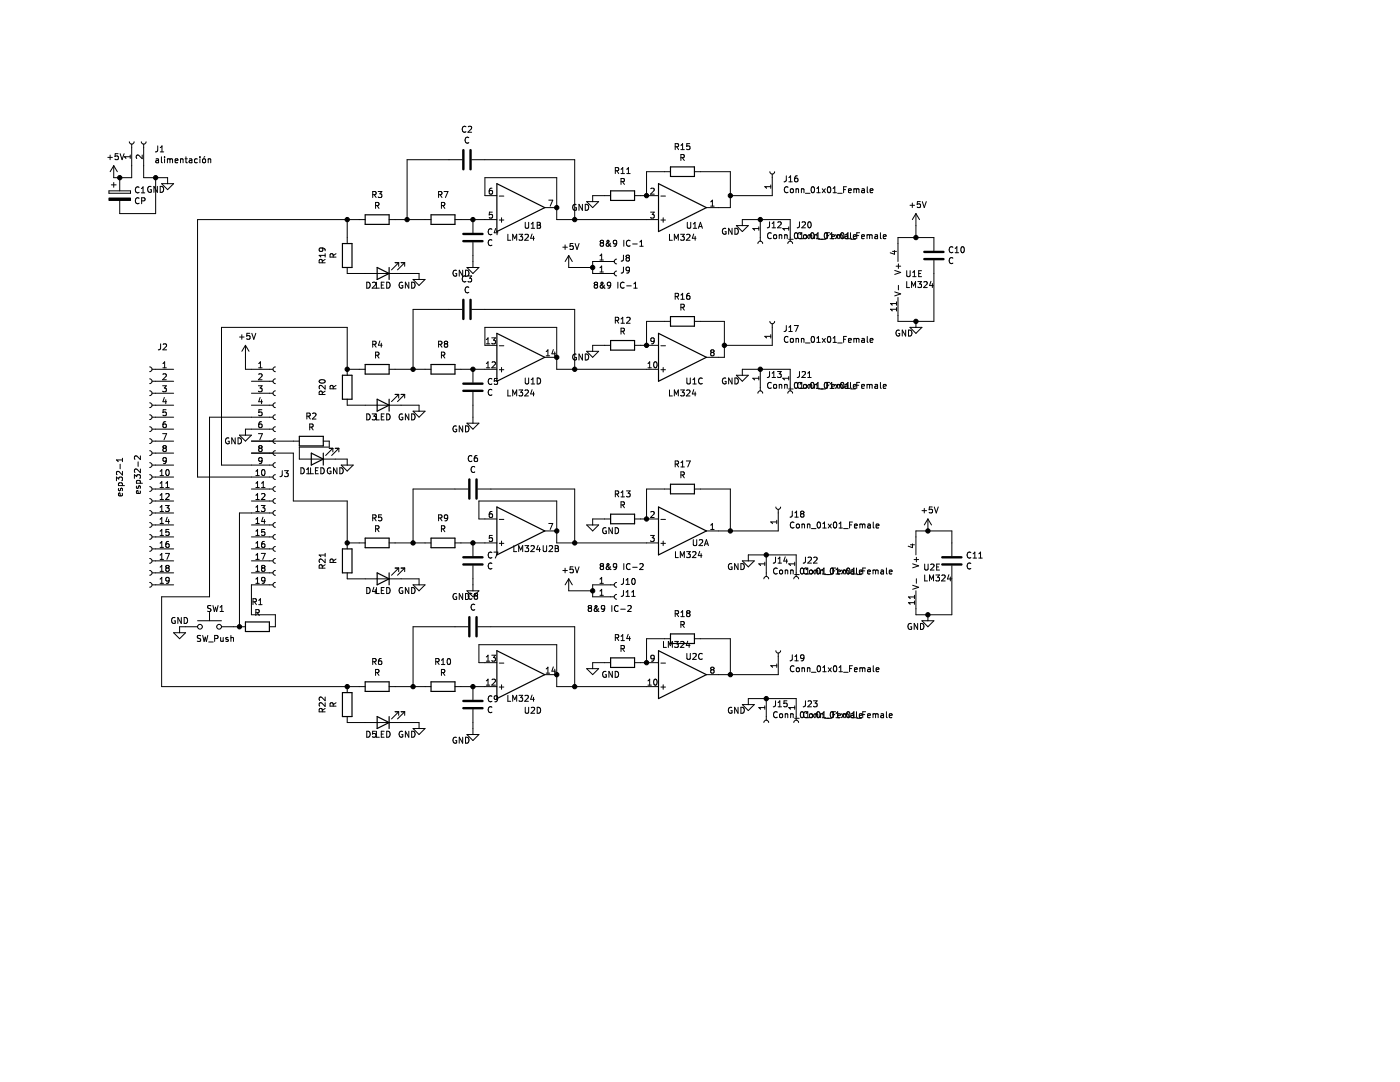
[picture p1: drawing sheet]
EESchema Schematic File Version 4
EELAYER 30 0
EELAYER END
$Descr A4 11693 8268
encoding utf-8
Sheet 1 1
Title ""
Date ""
Rev ""
Comp ""
Comment1 ""
Comment2 ""
Comment3 ""
Comment4 ""
$EndDescr
$Comp
L Amplifier_Operational:LM324 U1
U 1 1
P 5700 1350
F 0 "U1" H 5800 1500 50  0000 C CNN
F 1 "LM324" H 5700 1600 50  0000 C CNN
F 2 "Package_DIP:DIP-14_W7.62mm_LongPads" H 5650 1450 50  0001 C CNN
F 3 "http://www.ti.com/lit/ds/symlink/lm2902-n.pdf" H 5750 1550 50  0001 C CNN
	1    5700 1350
	1    0    0    1   
$EndComp
$Comp
L Amplifier_Operational:LM324 U1
U 2 1
P 4350 1350
F 0 "U1" H 4450 1500 50  0000 C CNN
F 1 "LM324" H 4350 1600 50  0000 C CNN
F 2 "Package_DIP:DIP-14_W7.62mm_LongPads" H 4300 1450 50  0001 C CNN
F 3 "http://www.ti.com/lit/ds/symlink/lm2902-n.pdf" H 4400 1550 50  0001 C CNN
	2    4350 1350
	1    0    0    1   
$EndComp
$Comp
L Amplifier_Operational:LM324 U1
U 3 1
P 5700 2600
F 0 "U1" H 5800 2800 50  0000 C CNN
F 1 "LM324" H 5700 2900 50  0000 C CNN
F 2 "Package_DIP:DIP-14_W7.62mm_LongPads" H 5650 2700 50  0001 C CNN
F 3 "http://www.ti.com/lit/ds/symlink/lm2902-n.pdf" H 5750 2800 50  0001 C CNN
	3    5700 2600
	1    0    0    1   
$EndComp
$Comp
L Amplifier_Operational:LM324 U1
U 4 1
P 4350 2600
F 0 "U1" H 4450 2800 50  0000 C CNN
F 1 "LM324" H 4350 2900 50  0000 C CNN
F 2 "Package_DIP:DIP-14_W7.62mm_LongPads" H 4300 2700 50  0001 C CNN
F 3 "http://www.ti.com/lit/ds/symlink/lm2902-n.pdf" H 4400 2800 50  0001 C CNN
	4    4350 2600
	1    0    0    1   
$EndComp
$Comp
L Amplifier_Operational:LM324 U1
U 5 1
P 7600 1950
F 0 "U1" H 7558 1996 50  0000 L CNN
F 1 "LM324" H 7558 1905 50  0000 L CNN
F 2 "Package_DIP:DIP-14_W7.62mm_LongPads" H 7550 2050 50  0001 C CNN
F 3 "http://www.ti.com/lit/ds/symlink/lm2902-n.pdf" H 7650 2150 50  0001 C CNN
	5    7600 1950
	1    0    0    -1  
$EndComp
$Comp
L Device:R R3
U 1 1
P 3150 1450
F 0 "R3" V 3357 1450 50  0000 C CNN
F 1 "R" V 3266 1450 50  0000 C CNN
F 2 "Resistor_THT:R_Axial_DIN0207_L6.3mm_D2.5mm_P10.16mm_Horizontal" V 3080 1450 50  0001 C CNN
F 3 "~" H 3150 1450 50  0001 C CNN
	1    3150 1450
	0    -1   -1   0   
$EndComp
$Comp
L Device:R R7
U 1 1
P 3700 1450
F 0 "R7" V 3907 1450 50  0000 C CNN
F 1 "R" V 3816 1450 50  0000 C CNN
F 2 "Resistor_THT:R_Axial_DIN0207_L6.3mm_D2.5mm_P10.16mm_Horizontal" V 3630 1450 50  0001 C CNN
F 3 "~" H 3700 1450 50  0001 C CNN
	1    3700 1450
	0    -1   -1   0   
$EndComp
$Comp
L Device:R R11
U 1 1
P 5200 1250
F 0 "R11" V 5407 1250 50  0000 C CNN
F 1 "R" V 5316 1250 50  0000 C CNN
F 2 "Resistor_THT:R_Axial_DIN0207_L6.3mm_D2.5mm_P10.16mm_Horizontal" V 5130 1250 50  0001 C CNN
F 3 "~" H 5200 1250 50  0001 C CNN
	1    5200 1250
	0    -1   -1   0   
$EndComp
$Comp
L Device:R R15
U 1 1
P 5700 1050
F 0 "R15" V 5907 1050 50  0000 C CNN
F 1 "R" V 5816 1050 50  0000 C CNN
F 2 "Resistor_THT:R_Axial_DIN0207_L6.3mm_D2.5mm_P10.16mm_Horizontal" V 5630 1050 50  0001 C CNN
F 3 "~" H 5700 1050 50  0001 C CNN
	1    5700 1050
	0    -1   -1   0   
$EndComp
Wire Wire Line
	5350 1250 5400 1250
Wire Wire Line
	5550 1050 5400 1050
Wire Wire Line
	5400 1050 5400 1250
Connection ~ 5400 1250
Wire Wire Line
	5850 1050 6100 1050
Wire Wire Line
	6100 1050 6100 1250
Wire Wire Line
	6100 1350 6000 1350
Wire Wire Line
	4650 1350 4650 1450
Wire Wire Line
	4650 1450 4800 1450
Wire Wire Line
	4650 1350 4650 1100
Wire Wire Line
	4650 1100 4050 1100
Wire Wire Line
	4050 1100 4050 1250
Connection ~ 4650 1350
Wire Wire Line
	3850 1450 3950 1450
Wire Wire Line
	3550 1450 3400 1450
$Comp
L power:GND #PWR017
U 1 1
P 4950 1250
F 0 "#PWR017" H 4950 1000 50  0001 C CNN
F 1 "GND" H 4850 1150 50  0000 C CNN
F 2 "" H 4950 1250 50  0001 C CNN
F 3 "" H 4950 1250 50  0001 C CNN
	1    4950 1250
	1    0    0    -1  
$EndComp
Wire Wire Line
	4950 1250 5050 1250
$Comp
L Device:C C2
U 1 1
P 3900 950
F 0 "C2" V 4152 950 50  0000 C CNN
F 1 "C" V 4061 950 50  0000 C CNN
F 2 "Capacitor_THT:C_Disc_D3.0mm_W1.6mm_P2.50mm" H 3938 800 50  0001 C CNN
F 3 "~" H 3900 950 50  0001 C CNN
	1    3900 950 
	0    -1   -1   0   
$EndComp
Wire Wire Line
	3750 950  3400 950 
Wire Wire Line
	3400 950  3400 1450
Connection ~ 3400 1450
Wire Wire Line
	3400 1450 3300 1450
Wire Wire Line
	4050 950  4800 950 
Wire Wire Line
	4800 950  4800 1450
Connection ~ 4800 1450
Wire Wire Line
	4800 1450 5400 1450
$Comp
L Device:C C4
U 1 1
P 3950 1600
F 0 "C4" H 3835 1554 50  0000 R CNN
F 1 "C" H 3835 1645 50  0000 R CNN
F 2 "Capacitor_THT:C_Disc_D3.0mm_W1.6mm_P2.50mm" H 3988 1450 50  0001 C CNN
F 3 "~" H 3950 1600 50  0001 C CNN
	1    3950 1600
	-1   0    0    1   
$EndComp
Connection ~ 3950 1450
Wire Wire Line
	3950 1450 4050 1450
$Comp
L power:GND #PWR011
U 1 1
P 3950 1800
F 0 "#PWR011" H 3950 1550 50  0001 C CNN
F 1 "GND" H 3850 1700 50  0000 C CNN
F 2 "" H 3950 1800 50  0001 C CNN
F 3 "" H 3950 1800 50  0001 C CNN
	1    3950 1800
	1    0    0    -1  
$EndComp
Wire Wire Line
	3950 1800 3950 1750
$Comp
L power:GND #PWR012
U 1 1
P 3950 3100
F 0 "#PWR012" H 3950 2850 50  0001 C CNN
F 1 "GND" H 3850 3000 50  0000 C CNN
F 2 "" H 3950 3100 50  0001 C CNN
F 3 "" H 3950 3100 50  0001 C CNN
	1    3950 3100
	1    0    0    -1  
$EndComp
$Comp
L Device:C C5
U 1 1
P 3950 2850
F 0 "C5" H 3835 2804 50  0000 R CNN
F 1 "C" H 3835 2895 50  0000 R CNN
F 2 "Capacitor_THT:C_Disc_D3.0mm_W1.6mm_P2.50mm" H 3988 2700 50  0001 C CNN
F 3 "~" H 3950 2850 50  0001 C CNN
	1    3950 2850
	-1   0    0    1   
$EndComp
$Comp
L Device:R R8
U 1 1
P 3700 2700
F 0 "R8" V 3907 2700 50  0000 C CNN
F 1 "R" V 3816 2700 50  0000 C CNN
F 2 "Resistor_THT:R_Axial_DIN0207_L6.3mm_D2.5mm_P10.16mm_Horizontal" V 3630 2700 50  0001 C CNN
F 3 "~" H 3700 2700 50  0001 C CNN
	1    3700 2700
	0    -1   -1   0   
$EndComp
$Comp
L Device:R R4
U 1 1
P 3150 2700
F 0 "R4" V 3357 2700 50  0000 C CNN
F 1 "R" V 3266 2700 50  0000 C CNN
F 2 "Resistor_THT:R_Axial_DIN0207_L6.3mm_D2.5mm_P10.16mm_Horizontal" V 3080 2700 50  0001 C CNN
F 3 "~" H 3150 2700 50  0001 C CNN
	1    3150 2700
	0    -1   -1   0   
$EndComp
Wire Wire Line
	4050 2700 3950 2700
Connection ~ 3950 2700
Wire Wire Line
	3950 2700 3850 2700
Wire Wire Line
	3950 3000 3950 3100
Wire Wire Line
	3300 2700 3450 2700
Wire Wire Line
	4650 2600 4650 2700
Wire Wire Line
	4650 2700 4800 2700
Wire Wire Line
	4650 2600 4650 2350
Wire Wire Line
	4650 2350 4050 2350
Wire Wire Line
	4050 2350 4050 2500
Connection ~ 4650 2600
$Comp
L Device:C C3
U 1 1
P 3900 2200
F 0 "C3" V 4152 2200 50  0000 C CNN
F 1 "C" V 4061 2200 50  0000 C CNN
F 2 "Capacitor_THT:C_Disc_D3.0mm_W1.6mm_P2.50mm" H 3938 2050 50  0001 C CNN
F 3 "~" H 3900 2200 50  0001 C CNN
	1    3900 2200
	0    -1   -1   0   
$EndComp
Wire Wire Line
	4050 2200 4800 2200
Wire Wire Line
	4800 2200 4800 2700
Connection ~ 4800 2700
Wire Wire Line
	4800 2700 5400 2700
Wire Wire Line
	3750 2200 3450 2200
Wire Wire Line
	3450 2200 3450 2700
Connection ~ 3450 2700
Wire Wire Line
	3450 2700 3550 2700
$Comp
L Device:R R12
U 1 1
P 5200 2500
F 0 "R12" V 5407 2500 50  0000 C CNN
F 1 "R" V 5316 2500 50  0000 C CNN
F 2 "Resistor_THT:R_Axial_DIN0207_L6.3mm_D2.5mm_P10.16mm_Horizontal" V 5130 2500 50  0001 C CNN
F 3 "~" H 5200 2500 50  0001 C CNN
	1    5200 2500
	0    -1   -1   0   
$EndComp
$Comp
L power:GND #PWR018
U 1 1
P 4950 2500
F 0 "#PWR018" H 4950 2250 50  0001 C CNN
F 1 "GND" H 4850 2400 50  0000 C CNN
F 2 "" H 4950 2500 50  0001 C CNN
F 3 "" H 4950 2500 50  0001 C CNN
	1    4950 2500
	1    0    0    -1  
$EndComp
$Comp
L Device:R R16
U 1 1
P 5700 2300
F 0 "R16" V 5907 2300 50  0000 C CNN
F 1 "R" V 5816 2300 50  0000 C CNN
F 2 "Resistor_THT:R_Axial_DIN0207_L6.3mm_D2.5mm_P10.16mm_Horizontal" V 5630 2300 50  0001 C CNN
F 3 "~" H 5700 2300 50  0001 C CNN
	1    5700 2300
	0    -1   -1   0   
$EndComp
Wire Wire Line
	4950 2500 5050 2500
Wire Wire Line
	5350 2500 5400 2500
Wire Wire Line
	5550 2300 5400 2300
Wire Wire Line
	5400 2300 5400 2500
Connection ~ 5400 2500
Wire Wire Line
	5850 2300 6050 2300
Wire Wire Line
	6050 2300 6050 2500
Wire Wire Line
	6050 2600 6000 2600
$Comp
L Device:C C10
U 1 1
P 7800 1750
F 0 "C10" H 7685 1704 50  0000 R CNN
F 1 "C" H 7685 1795 50  0000 R CNN
F 2 "Capacitor_THT:C_Disc_D3.0mm_W1.6mm_P2.50mm" H 7838 1600 50  0001 C CNN
F 3 "~" H 7800 1750 50  0001 C CNN
	1    7800 1750
	-1   0    0    1   
$EndComp
Wire Wire Line
	7500 1650 7500 1600
Wire Wire Line
	7500 1600 7650 1600
$Comp
L power:GND #PWR026
U 1 1
P 7650 2300
F 0 "#PWR026" H 7650 2050 50  0001 C CNN
F 1 "GND" H 7550 2200 50  0000 C CNN
F 2 "" H 7650 2300 50  0001 C CNN
F 3 "" H 7650 2300 50  0001 C CNN
	1    7650 2300
	1    0    0    -1  
$EndComp
Wire Wire Line
	7500 2250 7500 2300
Wire Wire Line
	7500 2300 7650 2300
Wire Wire Line
	7800 1900 7800 2300
Wire Wire Line
	7800 2300 7650 2300
Connection ~ 7650 2300
$Comp
L power:+5V #PWR025
U 1 1
P 7650 1500
F 0 "#PWR025" H 7650 1350 50  0001 C CNN
F 1 "+5V" H 7665 1673 50  0000 C CNN
F 2 "" H 7650 1500 50  0001 C CNN
F 3 "" H 7650 1500 50  0001 C CNN
	1    7650 1500
	1    0    0    -1  
$EndComp
Wire Wire Line
	7650 1500 7650 1600
Connection ~ 7650 1600
Wire Wire Line
	7650 1600 7800 1600
$Comp
L power:+5V #PWR015
U 1 1
P 4750 1850
F 0 "#PWR015" H 4750 1700 50  0001 C CNN
F 1 "+5V" H 4765 2023 50  0000 C CNN
F 2 "" H 4750 1850 50  0001 C CNN
F 3 "" H 4750 1850 50  0001 C CNN
	1    4750 1850
	1    0    0    -1  
$EndComp
Wire Wire Line
	4950 1800 4950 1850
Wire Wire Line
	4750 1850 4950 1850
Connection ~ 4950 1850
Wire Wire Line
	4950 1850 4950 1900
$Comp
L Connector:Conn_01x01_Female J16
U 1 1
P 6450 1050
F 0 "J16" V 6388 962 50  0000 R CNN
F 1 "Conn_01x01_Female" V 6297 962 50  0000 R CNN
F 2 "Connector_PinHeader_2.54mm:PinHeader_1x01_P2.54mm_Vertical" H 6450 1050 50  0001 C CNN
F 3 "~" H 6450 1050 50  0001 C CNN
	1    6450 1050
	0    -1   -1   0   
$EndComp
$Comp
L Connector:Conn_01x01_Female J12
U 1 1
P 6350 1650
F 0 "J12" V 6196 1698 50  0000 L CNN
F 1 "Conn_01x01_Female" V 6287 1698 50  0000 L CNN
F 2 "Connector_PinHeader_2.54mm:PinHeader_1x01_P2.54mm_Vertical" H 6350 1650 50  0001 C CNN
F 3 "~" H 6350 1650 50  0001 C CNN
	1    6350 1650
	0    1    1    0   
$EndComp
$Comp
L Connector:Conn_01x01_Female J20
U 1 1
P 6600 1650
F 0 "J20" V 6446 1698 50  0000 L CNN
F 1 "Conn_01x01_Female" V 6537 1698 50  0000 L CNN
F 2 "Connector_PinHeader_2.54mm:PinHeader_1x01_P2.54mm_Vertical" H 6600 1650 50  0001 C CNN
F 3 "~" H 6600 1650 50  0001 C CNN
	1    6600 1650
	0    1    1    0   
$EndComp
Wire Wire Line
	6450 1250 6100 1250
Connection ~ 6100 1250
Wire Wire Line
	6100 1250 6100 1350
$Comp
L power:GND #PWR021
U 1 1
P 6200 1450
F 0 "#PWR021" H 6200 1200 50  0001 C CNN
F 1 "GND" H 6100 1350 50  0000 C CNN
F 2 "" H 6200 1450 50  0001 C CNN
F 3 "" H 6200 1450 50  0001 C CNN
	1    6200 1450
	1    0    0    -1  
$EndComp
Wire Wire Line
	6200 1450 6350 1450
Connection ~ 6350 1450
Wire Wire Line
	6350 1450 6600 1450
$Comp
L Connector:Conn_01x01_Female J17
U 1 1
P 6450 2300
F 0 "J17" V 6388 2212 50  0000 R CNN
F 1 "Conn_01x01_Female" V 6297 2212 50  0000 R CNN
F 2 "Connector_PinHeader_2.54mm:PinHeader_1x01_P2.54mm_Vertical" H 6450 2300 50  0001 C CNN
F 3 "~" H 6450 2300 50  0001 C CNN
	1    6450 2300
	0    -1   -1   0   
$EndComp
$Comp
L Connector:Conn_01x01_Female J13
U 1 1
P 6350 2900
F 0 "J13" V 6196 2948 50  0000 L CNN
F 1 "Conn_01x01_Female" V 6287 2948 50  0000 L CNN
F 2 "Connector_PinHeader_2.54mm:PinHeader_1x01_P2.54mm_Vertical" H 6350 2900 50  0001 C CNN
F 3 "~" H 6350 2900 50  0001 C CNN
	1    6350 2900
	0    1    1    0   
$EndComp
$Comp
L Connector:Conn_01x01_Female J21
U 1 1
P 6600 2900
F 0 "J21" V 6446 2948 50  0000 L CNN
F 1 "Conn_01x01_Female" V 6537 2948 50  0000 L CNN
F 2 "Connector_PinHeader_2.54mm:PinHeader_1x01_P2.54mm_Vertical" H 6600 2900 50  0001 C CNN
F 3 "~" H 6600 2900 50  0001 C CNN
	1    6600 2900
	0    1    1    0   
$EndComp
$Comp
L power:GND #PWR022
U 1 1
P 6200 2700
F 0 "#PWR022" H 6200 2450 50  0001 C CNN
F 1 "GND" H 6100 2600 50  0000 C CNN
F 2 "" H 6200 2700 50  0001 C CNN
F 3 "" H 6200 2700 50  0001 C CNN
	1    6200 2700
	1    0    0    -1  
$EndComp
Wire Wire Line
	6450 2500 6050 2500
Connection ~ 6050 2500
Wire Wire Line
	6050 2500 6050 2600
Wire Wire Line
	6600 2700 6350 2700
Connection ~ 6350 2700
Wire Wire Line
	6350 2700 6200 2700
$Comp
L Amplifier_Operational:LM324 U2
U 1 1
P 5700 4050
F 0 "U2" H 5850 4150 50  0000 C CNN
F 1 "LM324" H 5750 4250 50  0000 C CNN
F 2 "Package_DIP:DIP-14_W7.62mm_LongPads" H 5650 4150 50  0001 C CNN
F 3 "http://www.ti.com/lit/ds/symlink/lm2902-n.pdf" H 5750 4250 50  0001 C CNN
	1    5700 4050
	1    0    0    1   
$EndComp
$Comp
L Amplifier_Operational:LM324 U2
U 2 1
P 4350 4050
F 0 "U2" H 4600 4200 50  0000 C CNN
F 1 "LM324" H 4400 4200 50  0000 C CNN
F 2 "Package_DIP:DIP-14_W7.62mm_LongPads" H 4300 4150 50  0001 C CNN
F 3 "http://www.ti.com/lit/ds/symlink/lm2902-n.pdf" H 4400 4250 50  0001 C CNN
	2    4350 4050
	1    0    0    1   
$EndComp
$Comp
L Amplifier_Operational:LM324 U2
U 3 1
P 5700 5250
F 0 "U2" H 5800 5100 50  0000 C CNN
F 1 "LM324" H 5650 5000 50  0000 C CNN
F 2 "Package_DIP:DIP-14_W7.62mm_LongPads" H 5650 5350 50  0001 C CNN
F 3 "http://www.ti.com/lit/ds/symlink/lm2902-n.pdf" H 5750 5450 50  0001 C CNN
	3    5700 5250
	1    0    0    1   
$EndComp
$Comp
L Amplifier_Operational:LM324 U2
U 4 1
P 4350 5250
F 0 "U2" H 4450 5550 50  0000 C CNN
F 1 "LM324" H 4350 5450 50  0000 C CNN
F 2 "Package_DIP:DIP-14_W7.62mm_LongPads" H 4300 5350 50  0001 C CNN
F 3 "http://www.ti.com/lit/ds/symlink/lm2902-n.pdf" H 4400 5450 50  0001 C CNN
	4    4350 5250
	1    0    0    1   
$EndComp
$Comp
L Amplifier_Operational:LM324 U2
U 5 1
P 7750 4400
F 0 "U2" H 7708 4446 50  0000 L CNN
F 1 "LM324" H 7708 4355 50  0000 L CNN
F 2 "Package_DIP:DIP-14_W7.62mm_LongPads" H 7700 4500 50  0001 C CNN
F 3 "http://www.ti.com/lit/ds/symlink/lm2902-n.pdf" H 7800 4600 50  0001 C CNN
	5    7750 4400
	1    0    0    -1  
$EndComp
$Comp
L Device:R R5
U 1 1
P 3150 4150
F 0 "R5" V 3357 4150 50  0000 C CNN
F 1 "R" V 3266 4150 50  0000 C CNN
F 2 "Resistor_THT:R_Axial_DIN0207_L6.3mm_D2.5mm_P10.16mm_Horizontal" V 3080 4150 50  0001 C CNN
F 3 "~" H 3150 4150 50  0001 C CNN
	1    3150 4150
	0    -1   -1   0   
$EndComp
$Comp
L Device:R R9
U 1 1
P 3700 4150
F 0 "R9" V 3907 4150 50  0000 C CNN
F 1 "R" V 3816 4150 50  0000 C CNN
F 2 "Resistor_THT:R_Axial_DIN0207_L6.3mm_D2.5mm_P10.16mm_Horizontal" V 3630 4150 50  0001 C CNN
F 3 "~" H 3700 4150 50  0001 C CNN
	1    3700 4150
	0    -1   -1   0   
$EndComp
$Comp
L Device:C C7
U 1 1
P 3950 4300
F 0 "C7" H 3835 4254 50  0000 R CNN
F 1 "C" H 3835 4345 50  0000 R CNN
F 2 "Capacitor_THT:C_Disc_D3.0mm_W1.6mm_P2.50mm" H 3988 4150 50  0001 C CNN
F 3 "~" H 3950 4300 50  0001 C CNN
	1    3950 4300
	-1   0    0    1   
$EndComp
$Comp
L power:GND #PWR013
U 1 1
P 3950 4500
F 0 "#PWR013" H 3950 4250 50  0001 C CNN
F 1 "GND" H 3850 4400 50  0000 C CNN
F 2 "" H 3950 4500 50  0001 C CNN
F 3 "" H 3950 4500 50  0001 C CNN
	1    3950 4500
	1    0    0    -1  
$EndComp
$Comp
L Device:C C6
U 1 1
P 3950 3700
F 0 "C6" V 4202 3700 50  0000 C CNN
F 1 "C" V 4111 3700 50  0000 C CNN
F 2 "Capacitor_THT:C_Disc_D3.0mm_W1.6mm_P2.50mm" H 3988 3550 50  0001 C CNN
F 3 "~" H 3950 3700 50  0001 C CNN
	1    3950 3700
	0    -1   -1   0   
$EndComp
$Comp
L Device:R R13
U 1 1
P 5200 3950
F 0 "R13" V 5407 3950 50  0000 C CNN
F 1 "R" V 5316 3950 50  0000 C CNN
F 2 "Resistor_THT:R_Axial_DIN0207_L6.3mm_D2.5mm_P10.16mm_Horizontal" V 5130 3950 50  0001 C CNN
F 3 "~" H 5200 3950 50  0001 C CNN
	1    5200 3950
	0    -1   -1   0   
$EndComp
$Comp
L Device:R R17
U 1 1
P 5700 3700
F 0 "R17" V 5907 3700 50  0000 C CNN
F 1 "R" V 5816 3700 50  0000 C CNN
F 2 "Resistor_THT:R_Axial_DIN0207_L6.3mm_D2.5mm_P10.16mm_Horizontal" V 5630 3700 50  0001 C CNN
F 3 "~" H 5700 3700 50  0001 C CNN
	1    5700 3700
	0    -1   -1   0   
$EndComp
Wire Wire Line
	3300 4150 3450 4150
Wire Wire Line
	3850 4150 3950 4150
Connection ~ 3950 4150
Wire Wire Line
	3950 4150 4050 4150
Wire Wire Line
	3950 4450 3950 4500
Wire Wire Line
	3800 3700 3450 3700
Wire Wire Line
	3450 3700 3450 4150
Connection ~ 3450 4150
Wire Wire Line
	3450 4150 3550 4150
Wire Wire Line
	4650 4050 4650 3800
Wire Wire Line
	4650 3800 4000 3800
Wire Wire Line
	4000 3800 4000 3950
Wire Wire Line
	4000 3950 4050 3950
Wire Wire Line
	5400 4150 4800 4150
Wire Wire Line
	4650 4150 4650 4050
Connection ~ 4650 4050
Wire Wire Line
	4100 3700 4800 3700
Wire Wire Line
	4800 3700 4800 4150
Connection ~ 4800 4150
Wire Wire Line
	4800 4150 4650 4150
Wire Wire Line
	5350 3950 5400 3950
Wire Wire Line
	5550 3700 5400 3700
Wire Wire Line
	5400 3700 5400 3950
Connection ~ 5400 3950
Wire Wire Line
	6000 4050 6100 4050
Wire Wire Line
	6100 4050 6100 3700
Wire Wire Line
	6100 3700 5850 3700
$Comp
L Connector:Conn_01x01_Female J18
U 1 1
P 6500 3850
F 0 "J18" V 6438 3762 50  0000 R CNN
F 1 "Conn_01x01_Female" V 6347 3762 50  0000 R CNN
F 2 "Connector_PinHeader_2.54mm:PinHeader_1x01_P2.54mm_Vertical" H 6500 3850 50  0001 C CNN
F 3 "~" H 6500 3850 50  0001 C CNN
	1    6500 3850
	0    -1   -1   0   
$EndComp
$Comp
L Connector:Conn_01x01_Female J14
U 1 1
P 6400 4450
F 0 "J14" V 6246 4498 50  0000 L CNN
F 1 "Conn_01x01_Female" V 6337 4498 50  0000 L CNN
F 2 "Connector_PinHeader_2.54mm:PinHeader_1x01_P2.54mm_Vertical" H 6400 4450 50  0001 C CNN
F 3 "~" H 6400 4450 50  0001 C CNN
	1    6400 4450
	0    1    1    0   
$EndComp
$Comp
L Connector:Conn_01x01_Female J22
U 1 1
P 6650 4450
F 0 "J22" V 6496 4498 50  0000 L CNN
F 1 "Conn_01x01_Female" V 6587 4498 50  0000 L CNN
F 2 "Connector_PinHeader_2.54mm:PinHeader_1x01_P2.54mm_Vertical" H 6650 4450 50  0001 C CNN
F 3 "~" H 6650 4450 50  0001 C CNN
	1    6650 4450
	0    1    1    0   
$EndComp
$Comp
L power:GND #PWR023
U 1 1
P 6250 4250
F 0 "#PWR023" H 6250 4000 50  0001 C CNN
F 1 "GND" H 6150 4150 50  0000 C CNN
F 2 "" H 6250 4250 50  0001 C CNN
F 3 "" H 6250 4250 50  0001 C CNN
	1    6250 4250
	1    0    0    -1  
$EndComp
Wire Wire Line
	6500 4050 6100 4050
Wire Wire Line
	6650 4250 6400 4250
Connection ~ 6400 4250
Wire Wire Line
	6400 4250 6250 4250
Connection ~ 6100 4050
$Comp
L power:GND #PWR019
U 1 1
P 4950 3950
F 0 "#PWR019" H 4950 3700 50  0001 C CNN
F 1 "GND" H 5100 3850 50  0000 C CNN
F 2 "" H 4950 3950 50  0001 C CNN
F 3 "" H 4950 3950 50  0001 C CNN
	1    4950 3950
	1    0    0    -1  
$EndComp
Wire Wire Line
	4950 3950 5050 3950
$Comp
L power:GND #PWR028
U 1 1
P 7750 4750
F 0 "#PWR028" H 7750 4500 50  0001 C CNN
F 1 "GND" H 7650 4650 50  0000 C CNN
F 2 "" H 7750 4750 50  0001 C CNN
F 3 "" H 7750 4750 50  0001 C CNN
	1    7750 4750
	1    0    0    -1  
$EndComp
$Comp
L power:+5V #PWR027
U 1 1
P 7750 4050
F 0 "#PWR027" H 7750 3900 50  0001 C CNN
F 1 "+5V" H 7765 4223 50  0000 C CNN
F 2 "" H 7750 4050 50  0001 C CNN
F 3 "" H 7750 4050 50  0001 C CNN
	1    7750 4050
	1    0    0    -1  
$EndComp
$Comp
L Device:C C11
U 1 1
P 7950 4300
F 0 "C11" H 7835 4254 50  0000 R CNN
F 1 "C" H 7835 4345 50  0000 R CNN
F 2 "Capacitor_THT:C_Disc_D3.0mm_W1.6mm_P2.50mm" H 7988 4150 50  0001 C CNN
F 3 "~" H 7950 4300 50  0001 C CNN
	1    7950 4300
	-1   0    0    1   
$EndComp
Wire Wire Line
	7650 4700 7650 4750
Wire Wire Line
	7650 4750 7750 4750
Wire Wire Line
	7950 4450 7950 4750
Wire Wire Line
	7950 4750 7750 4750
Connection ~ 7750 4750
Wire Wire Line
	7950 4150 7950 4050
Wire Wire Line
	7950 4050 7750 4050
Wire Wire Line
	7650 4100 7650 4050
Wire Wire Line
	7650 4050 7750 4050
Connection ~ 7750 4050
$Comp
L Device:R R6
U 1 1
P 3150 5350
F 0 "R6" V 3357 5350 50  0000 C CNN
F 1 "R" V 3266 5350 50  0000 C CNN
F 2 "Resistor_THT:R_Axial_DIN0207_L6.3mm_D2.5mm_P10.16mm_Horizontal" V 3080 5350 50  0001 C CNN
F 3 "~" H 3150 5350 50  0001 C CNN
	1    3150 5350
	0    -1   -1   0   
$EndComp
$Comp
L Device:R R10
U 1 1
P 3700 5350
F 0 "R10" V 3907 5350 50  0000 C CNN
F 1 "R" V 3816 5350 50  0000 C CNN
F 2 "Resistor_THT:R_Axial_DIN0207_L6.3mm_D2.5mm_P10.16mm_Horizontal" V 3630 5350 50  0001 C CNN
F 3 "~" H 3700 5350 50  0001 C CNN
	1    3700 5350
	0    -1   -1   0   
$EndComp
$Comp
L Device:C C9
U 1 1
P 3950 5500
F 0 "C9" H 3835 5454 50  0000 R CNN
F 1 "C" H 3835 5545 50  0000 R CNN
F 2 "Capacitor_THT:C_Disc_D3.0mm_W1.6mm_P2.50mm" H 3988 5350 50  0001 C CNN
F 3 "~" H 3950 5500 50  0001 C CNN
	1    3950 5500
	-1   0    0    1   
$EndComp
$Comp
L power:GND #PWR014
U 1 1
P 3950 5700
F 0 "#PWR014" H 3950 5450 50  0001 C CNN
F 1 "GND" H 3850 5600 50  0000 C CNN
F 2 "" H 3950 5700 50  0001 C CNN
F 3 "" H 3950 5700 50  0001 C CNN
	1    3950 5700
	1    0    0    -1  
$EndComp
$Comp
L Device:C C8
U 1 1
P 3950 4850
F 0 "C8" V 4202 4850 50  0000 C CNN
F 1 "C" V 4111 4850 50  0000 C CNN
F 2 "Capacitor_THT:C_Disc_D3.0mm_W1.6mm_P2.50mm" H 3988 4700 50  0001 C CNN
F 3 "~" H 3950 4850 50  0001 C CNN
	1    3950 4850
	0    -1   -1   0   
$EndComp
$Comp
L Device:R R14
U 1 1
P 5200 5150
F 0 "R14" V 5407 5150 50  0000 C CNN
F 1 "R" V 5316 5150 50  0000 C CNN
F 2 "Resistor_THT:R_Axial_DIN0207_L6.3mm_D2.5mm_P10.16mm_Horizontal" V 5130 5150 50  0001 C CNN
F 3 "~" H 5200 5150 50  0001 C CNN
	1    5200 5150
	0    -1   -1   0   
$EndComp
$Comp
L power:GND #PWR020
U 1 1
P 4950 5150
F 0 "#PWR020" H 4950 4900 50  0001 C CNN
F 1 "GND" H 5100 5050 50  0000 C CNN
F 2 "" H 4950 5150 50  0001 C CNN
F 3 "" H 4950 5150 50  0001 C CNN
	1    4950 5150
	1    0    0    -1  
$EndComp
$Comp
L Device:R R18
U 1 1
P 5700 4950
F 0 "R18" V 5907 4950 50  0000 C CNN
F 1 "R" V 5816 4950 50  0000 C CNN
F 2 "Resistor_THT:R_Axial_DIN0207_L6.3mm_D2.5mm_P10.16mm_Horizontal" V 5630 4950 50  0001 C CNN
F 3 "~" H 5700 4950 50  0001 C CNN
	1    5700 4950
	0    -1   -1   0   
$EndComp
Wire Wire Line
	3300 5350 3450 5350
Wire Wire Line
	3850 5350 3950 5350
Connection ~ 3950 5350
Wire Wire Line
	3950 5350 4050 5350
Wire Wire Line
	3950 5700 3950 5650
Wire Wire Line
	3800 4850 3450 4850
Connection ~ 3450 5350
Wire Wire Line
	3450 5350 3550 5350
Wire Wire Line
	4650 5250 4650 5350
Wire Wire Line
	4650 5350 4800 5350
Connection ~ 4650 5250
Wire Wire Line
	4050 5150 4000 5150
Wire Wire Line
	3450 4850 3450 5350
Wire Wire Line
	4100 4850 4800 4850
Wire Wire Line
	4800 4850 4800 5350
Connection ~ 4800 5350
Wire Wire Line
	4800 5350 5400 5350
Wire Wire Line
	4000 5000 4650 5000
Wire Wire Line
	4000 5000 4000 5150
Wire Wire Line
	4650 5000 4650 5250
Wire Wire Line
	5050 5150 4950 5150
Wire Wire Line
	5350 5150 5400 5150
Wire Wire Line
	5550 4950 5400 4950
Wire Wire Line
	5400 4950 5400 5150
Connection ~ 5400 5150
$Comp
L Connector:Conn_01x01_Female J19
U 1 1
P 6500 5050
F 0 "J19" V 6438 4962 50  0000 R CNN
F 1 "Conn_01x01_Female" V 6347 4962 50  0000 R CNN
F 2 "Connector_PinHeader_2.54mm:PinHeader_1x01_P2.54mm_Vertical" H 6500 5050 50  0001 C CNN
F 3 "~" H 6500 5050 50  0001 C CNN
	1    6500 5050
	0    -1   -1   0   
$EndComp
$Comp
L Connector:Conn_01x01_Female J15
U 1 1
P 6400 5650
F 0 "J15" V 6246 5698 50  0000 L CNN
F 1 "Conn_01x01_Female" V 6337 5698 50  0000 L CNN
F 2 "Connector_PinHeader_2.54mm:PinHeader_1x01_P2.54mm_Vertical" H 6400 5650 50  0001 C CNN
F 3 "~" H 6400 5650 50  0001 C CNN
	1    6400 5650
	0    1    1    0   
$EndComp
$Comp
L Connector:Conn_01x01_Female J23
U 1 1
P 6650 5650
F 0 "J23" V 6496 5698 50  0000 L CNN
F 1 "Conn_01x01_Female" V 6587 5698 50  0000 L CNN
F 2 "Connector_PinHeader_2.54mm:PinHeader_1x01_P2.54mm_Vertical" H 6650 5650 50  0001 C CNN
F 3 "~" H 6650 5650 50  0001 C CNN
	1    6650 5650
	0    1    1    0   
$EndComp
$Comp
L power:GND #PWR024
U 1 1
P 6250 5450
F 0 "#PWR024" H 6250 5200 50  0001 C CNN
F 1 "GND" H 6150 5350 50  0000 C CNN
F 2 "" H 6250 5450 50  0001 C CNN
F 3 "" H 6250 5450 50  0001 C CNN
	1    6250 5450
	1    0    0    -1  
$EndComp
Wire Wire Line
	6650 5450 6400 5450
Connection ~ 6400 5450
Wire Wire Line
	6400 5450 6250 5450
Wire Wire Line
	6000 5250 6100 5250
Wire Wire Line
	5850 4950 6100 4950
Wire Wire Line
	6100 4950 6100 5250
Connection ~ 6100 5250
Wire Wire Line
	6100 5250 6500 5250
$Comp
L Connector:Conn_01x19_Female J3
U 1 1
P 2300 3600
F 0 "J3" H 2328 3626 50  0000 L CNN
F 1 "esp32-2" V 1150 3450 50  0000 L CNN
F 2 "Connector_PinSocket_2.54mm:PinSocket_1x19_P2.54mm_Vertical" H 2300 3600 50  0001 C CNN
F 3 "~" H 2300 3600 50  0001 C CNN
	1    2300 3600
	1    0    0    -1  
$EndComp
$Comp
L Connector:Conn_01x19_Female J2
U 1 1
P 1250 3600
F 0 "J2" H 1142 4685 50  0000 C CNN
F 1 "esp32-1" V 1500 3600 50  0000 C CNN
F 2 "Connector_PinSocket_2.54mm:PinSocket_1x19_P2.54mm_Vertical" H 1250 3600 50  0001 C CNN
F 3 "~" H 1250 3600 50  0001 C CNN
	1    1250 3600
	-1   0    0    -1  
$EndComp
$Comp
L power:+5V #PWR04
U 1 1
P 2050 2600
F 0 "#PWR04" H 2050 2450 50  0001 C CNN
F 1 "+5V" H 2065 2773 50  0000 C CNN
F 2 "" H 2050 2600 50  0001 C CNN
F 3 "" H 2050 2600 50  0001 C CNN
	1    2050 2600
	1    0    0    -1  
$EndComp
Wire Wire Line
	2050 2600 2050 2700
Wire Wire Line
	2050 2700 2100 2700
$Comp
L power:GND #PWR05
U 1 1
P 2050 3200
F 0 "#PWR05" H 2050 2950 50  0001 C CNN
F 1 "GND" H 1950 3100 50  0000 C CNN
F 2 "" H 2050 3200 50  0001 C CNN
F 3 "" H 2050 3200 50  0001 C CNN
	1    2050 3200
	1    0    0    -1  
$EndComp
$Comp
L Device:R R2
U 1 1
P 2600 3300
F 0 "R2" V 2807 3300 50  0000 C CNN
F 1 "R" V 2716 3300 50  0000 C CNN
F 2 "Resistor_THT:R_Axial_DIN0207_L6.3mm_D2.5mm_P10.16mm_Horizontal" V 2530 3300 50  0001 C CNN
F 3 "~" H 2600 3300 50  0001 C CNN
	1    2600 3300
	0    -1   -1   0   
$EndComp
Wire Wire Line
	2450 3300 2100 3300
$Comp
L Device:R R1
U 1 1
P 2150 4850
F 0 "R1" V 2357 4850 50  0000 C CNN
F 1 "R" V 2266 4850 50  0000 C CNN
F 2 "Resistor_THT:R_Axial_DIN0207_L6.3mm_D2.5mm_P10.16mm_Horizontal" V 2080 4850 50  0001 C CNN
F 3 "~" H 2150 4850 50  0001 C CNN
	1    2150 4850
	0    -1   -1   0   
$EndComp
$Comp
L Switch:SW_Push SW1
U 1 1
P 1750 4850
F 0 "SW1" H 1700 5000 50  0000 C CNN
F 1 "SW_Push" H 1700 4750 50  0000 C CNN
F 2 "Button_Switch_THT:SW_PUSH_6mm_H4.3mm" H 1750 5050 50  0001 C CNN
F 3 "~" H 1750 5050 50  0001 C CNN
	1    1750 4850
	-1   0    0    -1  
$EndComp
Wire Wire Line
	2100 3900 2000 3900
$Comp
L power:GND #PWR03
U 1 1
P 1500 4850
F 0 "#PWR03" H 1500 4600 50  0001 C CNN
F 1 "GND" H 1500 4900 50  0000 C CNN
F 2 "" H 1500 4850 50  0001 C CNN
F 3 "" H 1500 4850 50  0001 C CNN
	1    1500 4850
	-1   0    0    -1  
$EndComp
Wire Wire Line
	1550 4850 1500 4850
$Comp
L Connector:Conn_01x02_Female J1
U 1 1
P 1100 800
F 0 "J1" V 1038 612 50  0000 R CNN
F 1 "alimentación" V 947 612 50  0000 R CNN
F 2 "Connector_Phoenix_GMSTB:PhoenixContact_GMSTBA_2,5_2-G-7,62_1x02_P7.62mm_Horizontal" H 1100 800 50  0001 C CNN
F 3 "~" H 1100 800 50  0001 C CNN
	1    1100 800 
	0    -1   -1   0   
$EndComp
$Comp
L power:+5V #PWR01
U 1 1
P 950 1100
F 0 "#PWR01" H 950 950 50  0001 C CNN
F 1 "+5V" H 965 1273 50  0000 C CNN
F 2 "" H 950 1100 50  0001 C CNN
F 3 "" H 950 1100 50  0001 C CNN
	1    950  1100
	1    0    0    -1  
$EndComp
Wire Wire Line
	950  1100 1000 1100
Wire Wire Line
	1100 1100 1100 1000
$Comp
L power:GND #PWR02
U 1 1
P 1400 1100
F 0 "#PWR02" H 1400 850 50  0001 C CNN
F 1 "GND" H 1300 1000 50  0000 C CNN
F 2 "" H 1400 1100 50  0001 C CNN
F 3 "" H 1400 1100 50  0001 C CNN
	1    1400 1100
	1    0    0    -1  
$EndComp
$Comp
L power:GND #PWR06
U 1 1
P 3500 1900
F 0 "#PWR06" H 3500 1650 50  0001 C CNN
F 1 "GND" H 3400 1800 50  0000 C CNN
F 2 "" H 3500 1900 50  0001 C CNN
F 3 "" H 3500 1900 50  0001 C CNN
	1    3500 1900
	1    0    0    -1  
$EndComp
Wire Wire Line
	2900 1600 2900 1450
Wire Wire Line
	2900 1450 3000 1450
$Comp
L power:GND #PWR07
U 1 1
P 3500 3000
F 0 "#PWR07" H 3500 2750 50  0001 C CNN
F 1 "GND" H 3400 2900 50  0000 C CNN
F 2 "" H 3500 3000 50  0001 C CNN
F 3 "" H 3500 3000 50  0001 C CNN
	1    3500 3000
	1    0    0    -1  
$EndComp
Wire Wire Line
	2800 3450 2900 3450
$Comp
L power:GND #PWR08
U 1 1
P 2900 3450
F 0 "#PWR08" H 2900 3200 50  0001 C CNN
F 1 "GND" H 2800 3350 50  0000 C CNN
F 2 "" H 2900 3450 50  0001 C CNN
F 3 "" H 2900 3450 50  0001 C CNN
	1    2900 3450
	1    0    0    -1  
$EndComp
$Comp
L Device:LED D1
U 1 1
P 2650 3450
F 0 "D1" H 2750 3550 50  0000 C CNN
F 1 "LED" H 2650 3550 50  0000 C CNN
F 2 "LED_THT:LED_D5.0mm" H 2650 3450 50  0001 C CNN
F 3 "~" H 2650 3450 50  0001 C CNN
	1    2650 3450
	-1   0    0    1   
$EndComp
Wire Wire Line
	2500 3450 2500 3350
Wire Wire Line
	2500 3350 2750 3350
Wire Wire Line
	2750 3350 2750 3300
Wire Wire Line
	3000 2700 2900 2700
$Comp
L power:GND #PWR09
U 1 1
P 3500 4450
F 0 "#PWR09" H 3500 4200 50  0001 C CNN
F 1 "GND" H 3400 4350 50  0000 C CNN
F 2 "" H 3500 4450 50  0001 C CNN
F 3 "" H 3500 4450 50  0001 C CNN
	1    3500 4450
	1    0    0    -1  
$EndComp
Wire Wire Line
	1950 4850 2000 4850
Wire Wire Line
	2000 3900 2000 4850
Connection ~ 2000 4850
Wire Wire Line
	2100 4500 2100 4750
Wire Wire Line
	2100 4750 2300 4750
Wire Wire Line
	2300 4750 2300 4850
Wire Wire Line
	3000 4150 2900 4150
$Comp
L power:GND #PWR010
U 1 1
P 3500 5650
F 0 "#PWR010" H 3500 5400 50  0001 C CNN
F 1 "GND" H 3400 5550 50  0000 C CNN
F 2 "" H 3500 5650 50  0001 C CNN
F 3 "" H 3500 5650 50  0001 C CNN
	1    3500 5650
	1    0    0    -1  
$EndComp
Wire Wire Line
	1200 1100 1300 1100
Wire Wire Line
	1200 1000 1200 1100
Wire Wire Line
	2050 3200 2100 3200
Wire Wire Line
	2100 3600 1650 3600
Wire Wire Line
	1650 3600 1650 1450
Wire Wire Line
	1650 1450 2900 1450
Connection ~ 2900 1450
Wire Wire Line
	2100 3500 1850 3500
Wire Wire Line
	1850 3500 1850 2350
Wire Wire Line
	1850 2350 2900 2350
Wire Wire Line
	2900 2350 2900 2700
Wire Wire Line
	2100 3400 2450 3400
Wire Wire Line
	2450 3400 2450 3800
Wire Wire Line
	2450 3800 2900 3800
Wire Wire Line
	2900 3800 2900 4150
Wire Wire Line
	2100 3100 1750 3100
Wire Wire Line
	1750 3100 1750 4600
Wire Wire Line
	1750 4600 1350 4600
Wire Wire Line
	1350 4600 1350 5350
$Comp
L Connector:Conn_01x01_Female J8
U 1 1
P 5150 1800
F 0 "J8" H 5178 1826 50  0000 L CNN
F 1 "8&9 IC-1" H 5000 1950 50  0000 L CNN
F 2 "Connector_PinHeader_2.54mm:PinHeader_1x01_P2.54mm_Vertical" H 5150 1800 50  0001 C CNN
F 3 "~" H 5150 1800 50  0001 C CNN
	1    5150 1800
	1    0    0    -1  
$EndComp
$Comp
L Connector:Conn_01x01_Female J9
U 1 1
P 5150 1900
F 0 "J9" H 5178 1926 50  0000 L CNN
F 1 "8&9 IC-1" H 4950 1800 50  0000 L CNN
F 2 "Connector_PinHeader_2.54mm:PinHeader_1x01_P2.54mm_Vertical" H 5150 1900 50  0001 C CNN
F 3 "~" H 5150 1900 50  0001 C CNN
	1    5150 1900
	1    0    0    -1  
$EndComp
$Comp
L power:+5V #PWR016
U 1 1
P 4750 4550
F 0 "#PWR016" H 4750 4400 50  0001 C CNN
F 1 "+5V" H 4765 4723 50  0000 C CNN
F 2 "" H 4750 4550 50  0001 C CNN
F 3 "" H 4750 4550 50  0001 C CNN
	1    4750 4550
	1    0    0    -1  
$EndComp
Wire Wire Line
	4950 4500 4950 4550
Wire Wire Line
	4750 4550 4950 4550
Connection ~ 4950 4550
Wire Wire Line
	4950 4550 4950 4600
$Comp
L Connector:Conn_01x01_Female J10
U 1 1
P 5150 4500
F 0 "J10" H 5178 4526 50  0000 L CNN
F 1 "8&9 IC-2" H 5000 4650 50  0000 L CNN
F 2 "Connector_PinHeader_2.54mm:PinHeader_1x01_P2.54mm_Vertical" H 5150 4500 50  0001 C CNN
F 3 "~" H 5150 4500 50  0001 C CNN
	1    5150 4500
	1    0    0    -1  
$EndComp
$Comp
L Connector:Conn_01x01_Female J11
U 1 1
P 5150 4600
F 0 "J11" H 5178 4626 50  0000 L CNN
F 1 "8&9 IC-2" H 4900 4500 50  0000 L CNN
F 2 "Connector_PinHeader_2.54mm:PinHeader_1x01_P2.54mm_Vertical" H 5150 4600 50  0001 C CNN
F 3 "~" H 5150 4600 50  0001 C CNN
	1    5150 4600
	1    0    0    -1  
$EndComp
$Comp
L Device:CP C1
U 1 1
P 1000 1250
F 0 "C1" H 1118 1296 50  0000 L CNN
F 1 "CP" H 1118 1205 50  0000 L CNN
F 2 "Capacitor_THT:CP_Radial_D7.5mm_P2.50mm" H 1038 1100 50  0001 C CNN
F 3 "~" H 1000 1250 50  0001 C CNN
	1    1000 1250
	1    0    0    -1  
$EndComp
Connection ~ 1000 1100
Wire Wire Line
	1000 1100 1100 1100
Wire Wire Line
	1000 1400 1300 1400
Wire Wire Line
	1300 1400 1300 1100
Connection ~ 1300 1100
Wire Wire Line
	1300 1100 1400 1100
$Comp
L Device:R R19
U 1 1
P 2900 1750
F 0 "R19" V 3107 1750 50  0000 C CNN
F 1 "R" V 3016 1750 50  0000 C CNN
F 2 "Resistor_THT:R_Axial_DIN0207_L6.3mm_D2.5mm_P10.16mm_Horizontal" V 2830 1750 50  0001 C CNN
F 3 "~" H 2900 1750 50  0001 C CNN
	1    2900 1750
	-1   0    0    1   
$EndComp
$Comp
L Device:R R20
U 1 1
P 2900 2850
F 0 "R20" V 3107 2850 50  0000 C CNN
F 1 "R" V 3016 2850 50  0000 C CNN
F 2 "Resistor_THT:R_Axial_DIN0207_L6.3mm_D2.5mm_P10.16mm_Horizontal" V 2830 2850 50  0001 C CNN
F 3 "~" H 2900 2850 50  0001 C CNN
	1    2900 2850
	-1   0    0    1   
$EndComp
Connection ~ 2900 2700
$Comp
L Device:R R21
U 1 1
P 2900 4300
F 0 "R21" V 3107 4300 50  0000 C CNN
F 1 "R" V 3016 4300 50  0000 C CNN
F 2 "Resistor_THT:R_Axial_DIN0207_L6.3mm_D2.5mm_P10.16mm_Horizontal" V 2830 4300 50  0001 C CNN
F 3 "~" H 2900 4300 50  0001 C CNN
	1    2900 4300
	-1   0    0    1   
$EndComp
Connection ~ 2900 4150
Wire Wire Line
	1350 5350 2900 5350
$Comp
L Device:R R22
U 1 1
P 2900 5500
F 0 "R22" V 3107 5500 50  0000 C CNN
F 1 "R" V 3016 5500 50  0000 C CNN
F 2 "Resistor_THT:R_Axial_DIN0207_L6.3mm_D2.5mm_P10.16mm_Horizontal" V 2830 5500 50  0001 C CNN
F 3 "~" H 2900 5500 50  0001 C CNN
	1    2900 5500
	-1   0    0    1   
$EndComp
Connection ~ 2900 5350
Wire Wire Line
	2900 5350 3000 5350
$Comp
L Device:LED D2
U 1 1
P 3200 1900
F 0 "D2" H 3300 2000 50  0000 C CNN
F 1 "LED" H 3200 2000 50  0000 C CNN
F 2 "LED_THT:LED_D5.0mm" H 3200 1900 50  0001 C CNN
F 3 "~" H 3200 1900 50  0001 C CNN
	1    3200 1900
	-1   0    0    1   
$EndComp
Wire Wire Line
	2900 1900 3050 1900
Wire Wire Line
	3350 1900 3500 1900
$Comp
L Device:LED D3
U 1 1
P 3200 3000
F 0 "D3" H 3300 3100 50  0000 C CNN
F 1 "LED" H 3200 3100 50  0000 C CNN
F 2 "LED_THT:LED_D5.0mm" H 3200 3000 50  0001 C CNN
F 3 "~" H 3200 3000 50  0001 C CNN
	1    3200 3000
	-1   0    0    1   
$EndComp
Wire Wire Line
	2900 3000 3050 3000
Wire Wire Line
	3350 3000 3500 3000
$Comp
L Device:LED D4
U 1 1
P 3200 4450
F 0 "D4" H 3300 4550 50  0000 C CNN
F 1 "LED" H 3200 4550 50  0000 C CNN
F 2 "LED_THT:LED_D5.0mm" H 3200 4450 50  0001 C CNN
F 3 "~" H 3200 4450 50  0001 C CNN
	1    3200 4450
	-1   0    0    1   
$EndComp
Wire Wire Line
	2900 4450 3050 4450
Wire Wire Line
	3350 4450 3500 4450
$Comp
L Device:LED D5
U 1 1
P 3200 5650
F 0 "D5" H 3300 5750 50  0000 C CNN
F 1 "LED" H 3200 5750 50  0000 C CNN
F 2 "LED_THT:LED_D5.0mm" H 3200 5650 50  0001 C CNN
F 3 "~" H 3200 5650 50  0001 C CNN
	1    3200 5650
	-1   0    0    1   
$EndComp
Wire Wire Line
	2900 5650 3050 5650
Wire Wire Line
	3350 5650 3500 5650
$EndSCHEMATC
